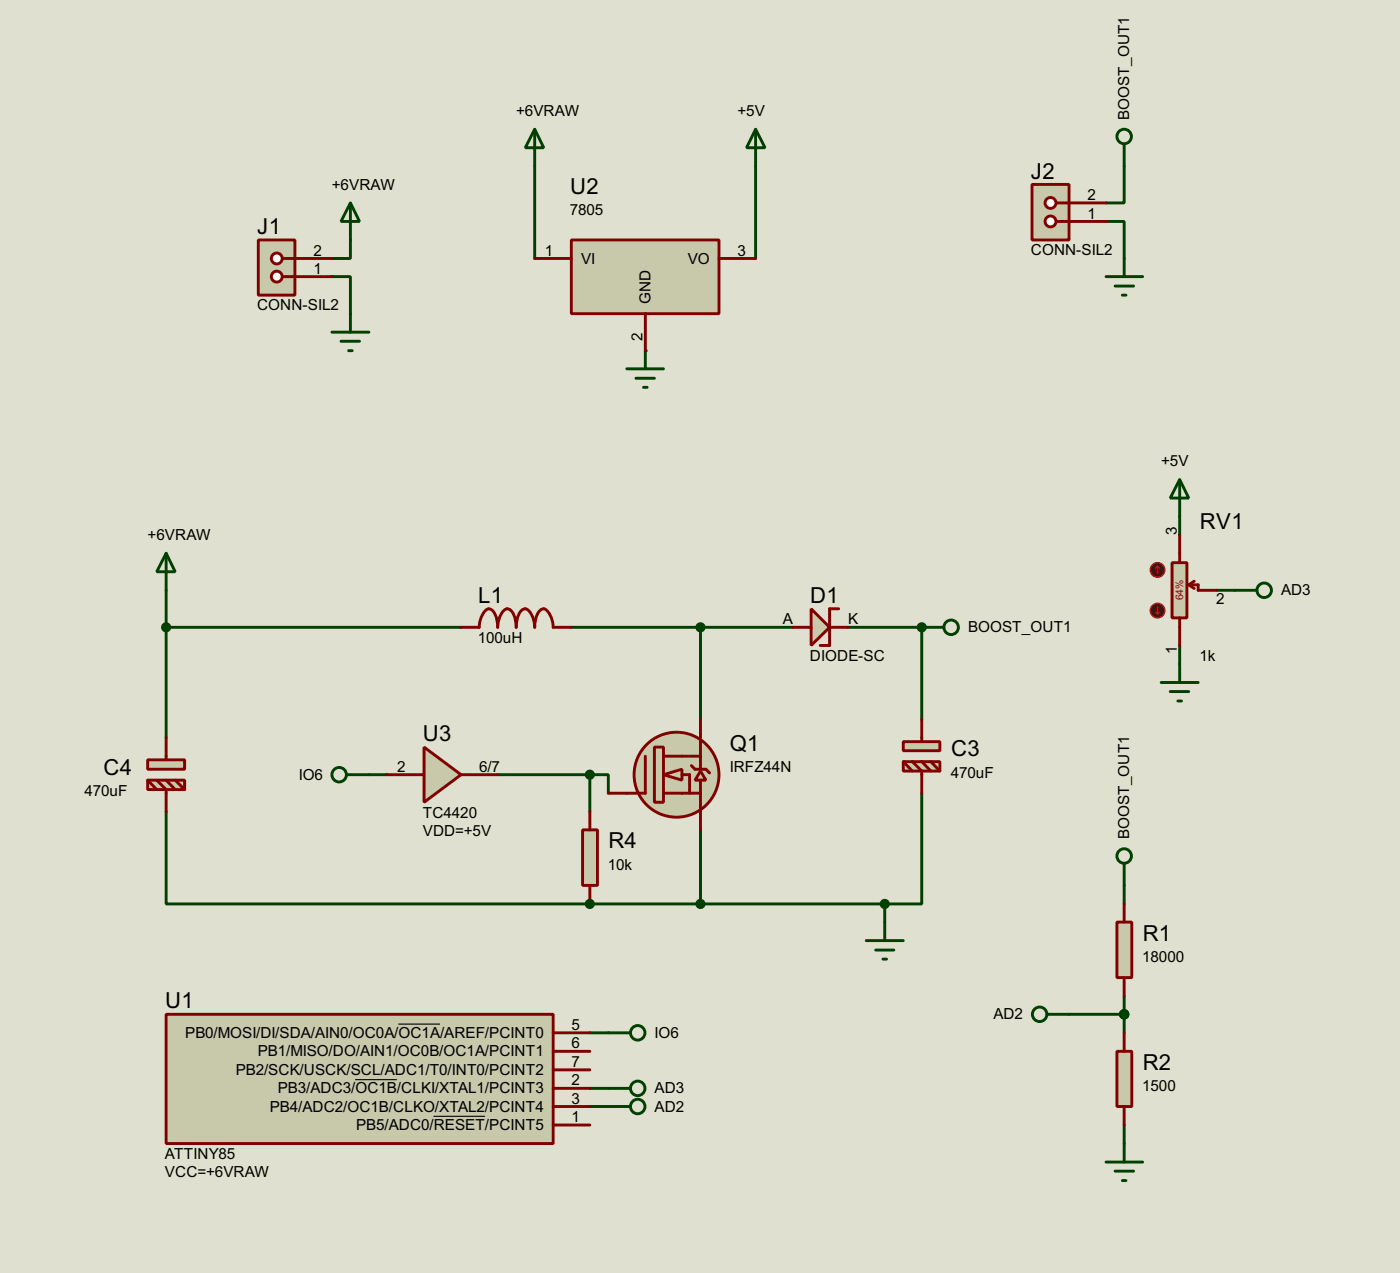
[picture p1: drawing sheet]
<svg xmlns="http://www.w3.org/2000/svg" width="193mm" height="175mm" viewBox="0 0 193 175" stroke-linecap="round" stroke-linejoin="round" font-family="sans-serif">
<path d="M0 0h193v175.3h-193z" fill="#e0e0d0"/>
<path d="M45.8 38.1h2.5v5.1M48.3 33.1v2.5h-2.5M162.6 71.2v2.5M162.6 88.9v2.6M167.7 81.3h2.5M155 155v2.5" fill="none" stroke="#004000" stroke-width=".4"/>
<circle cx="81.3" cy="124.5" r=".2" fill="#004000"/>
<path d="M22.9 111.8v12.7h73.7v-10.2M83.9 109.3v-2.6h-2.6v5.1" fill="none" stroke="#004000" stroke-width=".4"/>
<circle cx="155" cy="139.7" r=".2" fill="#004000"/>
<path d="M73.7 22.9v12.7" fill="none" stroke="#004000" stroke-width=".4"/>
<circle cx="89" cy="48.3" r=".2" fill="#004000"/>
<path d="M104.2 22.9v12.7M152.5 30.5h2.5v5.1M155 22.9v5.1h-2.5M81.3 149.9h2.6M81.3 152.4h2.6M81.3 142.3h2.6" fill="none" stroke="#004000" stroke-width=".4"/>
<circle cx="155" cy="139.7" r=".2" fill="#004000"/>
<path d="M155 139.7v2.6" fill="none" stroke="#004000" stroke-width=".4"/>
<circle cx="155" cy="139.7" r=".2" fill="#004000"/>
<path d="M155 137.2v2.5" fill="none" stroke="#004000" stroke-width=".4"/>
<circle cx="155" cy="139.7" r=".2" fill="#004000"/>
<path d="M22.9 86.4h40.7M22.9 81.3v20.3M78.8 86.4h30.5M96.6 86.4v12.7M116.9 86.4h10.2M50.9 106.7h2.5M68.6 106.7h12.7M147.4 139.7h7.6M155 122v2.5" fill="none" stroke="#004000" stroke-width=".4"/>
<circle cx="127.1" cy="86.4" r=".2" fill="#004000"/>
<path d="M127.1 86.4v12.7M127.1 109.3v15.2h-5.1M96.6 124.5h25.4M122 124.5v2.5" fill="none" stroke="#004000" stroke-width=".4"/>
<path d="M161.6 77.5h2v7.6h-2z" fill="#c8c8aa" stroke="#800000" stroke-width=".4"/>
<path d="M162.6 73.7v3.8M162.6 85.1v3.8M163.9 80.6l.7 .5M163.9 80.6h1.3v.7h2.5M164.6 80.1l-.7 .5" fill="none" stroke="#800000" stroke-width=".4"/>
<circle cx="159.5" cy="78.5" r="1" fill="#400000" stroke="#f00" stroke-width=".2"/>
<path d="M159.6 78l-.3 .3M159.6 78l.2 .3M159.6 78v1" fill="none" stroke="#f00" stroke-width=".2"/>
<circle cx="159.5" cy="84.1" r="1" fill="#400000" stroke="#f00" stroke-width=".2"/>
<path d="M159.3 84.4l.3 .2M159.6 83.6v1M159.8 84.4l-.2 .2" fill="none" stroke="#f00" stroke-width=".2"/>
<g fill="none" stroke="#004000" stroke-width=".4">
<path d="M162.6 66.1l1.3 2.5h-2.6zM162.6 66.1v5.1M160.1 94h5.1M161.3 95.3h2.6M162.4 96.6h.5M162.6 91.5v2.5M170.2 81.3h3.1M83.9 142.3h3M83.9 149.9h3M83.9 152.4h3"/>
<circle cx="174.2" cy="81.3" r="1"/>
<circle cx="87.9" cy="152.4" r="1"/>
<circle cx="87.9" cy="142.3" r="1"/>
<circle cx="87.9" cy="149.9" r="1"/>
</g>
<path d="M35.6 33.1h5.1v7.6h-5.1z" fill="#c8c8aa" stroke="#800000" stroke-width=".4"/>
<path d="M38.9 38.1h1.8" fill="none" stroke="#800000" stroke-width=".4"/>
<circle cx="38.1" cy="38.1" r=".75" fill="#feffff" stroke="#800000" stroke-width=".4"/>
<path d="M38.9 35.6h1.8" fill="none" stroke="#800000" stroke-width=".4"/>
<circle cx="38.1" cy="35.6" r=".75" fill="#feffff" stroke="#800000" stroke-width=".4"/>
<path d="M40.7 38.1h5.1M40.7 35.6h5.1M63.6 86.4h2.5a2.7 2.7 0 0 1 1.3-2.5 1.47 1.47 0 0 1 1 1.3l.2 1.2a3.3 3.3 0 0 1 1-2.5 .88 .88 0 0 1 1.2 .7l.3 1.2 .1 .6a3.2 3.2 0 0 1 .8-2.5 .9 .9 0 0 1 1.3 .7l.3 1.2 .1 .6a3.2 3.2 0 0 1 .9-2.5 .89 .89 0 0 1 1.2 .7l.4 1.2 .1 .6h2.5" fill="none" stroke="#800000" stroke-width=".4"/>
<path d="M48.3 28l1.3 2.5h-2.6zM48.3 28v5.1M45.8 45.8h5.1M47 47h2.6M48.1 48.3h.5M48.3 43.2v2.6" fill="none" stroke="#004000" stroke-width=".4"/>
<path d="M111.8 83.9l2.6 2.5-2.6 2.5z" fill="#c8c8aa" stroke="#800000" stroke-width=".4"/>
<path d="M109.3 86.4h2.5M114.4 86.4h2.5M115.6 83.9h-1.2v5h-1.3" fill="none" stroke="#800000" stroke-width=".4"/>
<g fill="#c8c8aa" stroke="#800000" stroke-width=".4">
<path d="M124.5 102.2h5.1v1.2h-5.1z"/>
<path d="M124.5 104.9h5.1v1.3h-5.1z"/>
</g>
<path d="M127.1 99.1v3.1M124.5 104.9l1.3 1.3M125.8 104.9l1.3 1.3v3.1M127.1 104.9l1.2 1.3M128.3 104.9l1.3 1.3" fill="none" stroke="#800000" stroke-width=".4"/>
<g fill="none" stroke="#004000" stroke-width=".4">
<path d="M22.9 76.2l1.3 2.6h-2.6zM22.9 76.2v5.1M47.8 106.7h3.1M119.4 129.6h5.1M120.7 130.9h2.5M121.7 132.1h.5M122 127v2.6"/>
<circle cx="46.7" cy="106.7" r="1"/>
</g>
<path d="M154 127h2v7.7h-2z" fill="#c8c8aa" stroke="#800000" stroke-width=".4"/>
<path d="M155 124.5v2.5M155 134.7v2.5" fill="none" stroke="#800000" stroke-width=".4"/>
<path d="M154 144.8h2v7.6h-2z" fill="#c8c8aa" stroke="#800000" stroke-width=".4"/>
<path d="M155 142.3v2.5M155 152.4v2.6" fill="none" stroke="#800000" stroke-width=".4"/>
<g fill="none" stroke="#004000" stroke-width=".4">
<path d="M144.3 139.7h3.1M155 157.5v2.6M152.5 160.1h5M153.7 161.3h2.6M154.7 162.6h.5"/>
<circle cx="143.3" cy="139.7" r="1"/>
</g>
<path d="M80.3 114.3h2.1v7.7h-2.1z" fill="#c8c8aa" stroke="#800000" stroke-width=".4"/>
<path d="M81.3 111.8v2.5M81.3 122v2.5" fill="none" stroke="#800000" stroke-width=".4"/>
<g fill="#c8c8aa" stroke="#800000" stroke-width=".4">
<path d="M20.4 104.7h5.1v1.3h-5.1z"/>
<path d="M20.4 107.5h5.1v1.3h-5.1z"/>
</g>
<path d="M20.4 107.5l1.2 1.3M21.6 107.5l1.3 1.3v3M22.9 101.6v3.1M22.9 107.5l1.3 1.3M24.2 107.5l1.3 1.3" fill="none" stroke="#800000" stroke-width=".4"/>
<circle cx="81.3" cy="124.5" r=".5" fill="#004000" stroke="#004000" stroke-width=".4"/>
<g fill="#c8c8aa" stroke="#800000" stroke-width=".4">
<path d="M91.5 106.7l2.5-.7v1.5z"/>
<circle cx="93.2" cy="106.7" r="5.9"/>
</g>
<path d="M90.2 102.9h1.3v7.6h-1.3z" fill="#c8c8aa" stroke="#800000" stroke-width=".4"/>
<path d="M89 104.2v5.1h-2.6M91.5 109.3h5.1M91.5 104.2h5.1M94 106.7h1.1v2.6" fill="none" stroke="#800000" stroke-width=".4"/>
<path d="M96.6 106.2l.7 1.3h-1.5z" fill="#c8c8aa" stroke="#800000" stroke-width=".4"/>
<path d="M96.6 99.1v2.5M83.9 109.3h2.5M95.3 105.5l.5 .5h1.5l.5 .5M96.6 101.9v4.1M96.6 107.5v6.8" fill="none" stroke="#800000" stroke-width=".4"/>
<g fill="#004000" stroke="#004000" stroke-width=".4">
<circle cx="81.3" cy="106.7" r=".5"/>
<circle cx="154.9" cy="139.7" r=".5"/>
<circle cx="96.5" cy="124.5" r=".5"/>
</g>
<path d="M73.7 17.8l1.3 2.6h-2.6zM73.7 17.8v5.1M86.4 50.8h5.1M87.7 52.1h2.5M88.7 53.4h.5M89 48.3v2.5" fill="none" stroke="#004000" stroke-width=".4"/>
<path d="M78.8 33.1h20.3v10.1h-20.3z" fill="#c8c8aa" stroke="#800000" stroke-width=".4"/>
<path d="M73.7 35.6h5.1M99.1 35.6h5.1M89 43.2v5.1" fill="none" stroke="#800000" stroke-width=".4"/>
<path d="M104.2 17.8l1.3 2.6h-2.6zM104.2 17.8v5.1" fill="none" stroke="#004000" stroke-width=".4"/>
<path d="M142.3 25.4h5.1v7.7h-5.1z" fill="#c8c8aa" stroke="#800000" stroke-width=".4"/>
<path d="M145.6 30.5h1.8" fill="none" stroke="#800000" stroke-width=".4"/>
<circle cx="144.8" cy="30.5" r=".75" fill="#feffff" stroke="#800000" stroke-width=".4"/>
<path d="M145.6 28h1.8" fill="none" stroke="#800000" stroke-width=".4"/>
<circle cx="144.8" cy="28" r=".75" fill="#feffff" stroke="#800000" stroke-width=".4"/>
<path d="M147.4 30.5h5.1M147.4 28h5.1" fill="none" stroke="#800000" stroke-width=".4"/>
<g fill="none" stroke="#004000" stroke-width=".4">
<path d="M155 19.9v3M152.5 38.1h5M153.7 39.4h2.6M155 35.6v2.5M154.7 40.7h.5M127.1 86.4h3"/>
<circle cx="154.9" cy="18.8" r="1"/>
<circle cx="131.1" cy="86.4" r="1"/>
</g>
<path d="M22.9 139.7h53.4v17.8h-53.4z" fill="#c8c8aa" stroke="#800000" stroke-width=".4"/>
<path d="M76.3 155h5M76.3 149.9h5M76.3 152.4h5M76.3 147.4h5M76.3 144.8h5M76.3 142.3h5" fill="none" stroke="#800000" stroke-width=".4"/>
<path d="M49 148.7h5.7M54.9 141.1h5.8M59.8 153.8h7.1" fill="none" stroke="#000" stroke-width=".15"/>
<g fill="#004000" stroke="#004000" stroke-width=".4">
<circle cx="154.9" cy="139.7" r=".5"/>
<circle cx="22.9" cy="86.4" r=".5"/>
<circle cx="96.5" cy="86.4" r=".5"/>
</g>
<g fill="none" stroke="#004000" stroke-width=".4">
<path d="M155 118.9v3.1"/>
<circle cx="154.9" cy="117.9" r="1"/>
</g>
<path d="M58.5 102.9l5.1 3.8-5.1 3.8z" fill="#c8c8aa" stroke="#800000" stroke-width=".4"/>
<path d="M53.4 106.7h5.1M63.6 106.7h5" fill="none" stroke="#800000" stroke-width=".4"/>
<g fill="#004000" stroke="#004000" stroke-width=".4">
<circle cx="127" cy="86.4" r=".5"/>
<circle cx="121.9" cy="124.5" r=".5"/>
</g>
<g font-size="3.4">
<text x="78.6" y="26.7">U2</text>
<text x="142.1" y="24.6">J2</text>
<text x="35.5" y="32.3">J1</text>
<text x="165.4" y="72.9">RV1</text>
<text x="65.9" y="83.1">L1</text>
<text x="111.7" y="83.1">D1</text>
<text x="14.3" y="106.7">C4</text>
<text x="58.3" y="102.1">U3</text>
<text x="100.6" y="103.4">Q1</text>
<text x="131.1" y="104.2">C3</text>
<text x="83.9" y="116.9">R4</text>
<text x="157.5" y="129.6">R1</text>
<text x="22.8" y="138.9">U1</text>
<text x="157.5" y="147.4">R2</text>
</g>
<g font-size="2.4">
<text x="71.2" y="15.9">+6VRAW</text>
<text x="101.7" y="15.9">+5V</text>
<text x="155.7" y="16.5" transform="rotate(-90 155.7 16.5)">BOOST_OUT1</text>
<text x="45.8" y="26.1">+6VRAW</text>
<text x="78.6" y="29.6">7805</text>
<text x="149.9" y="27.5">2</text>
<text x="43.2" y="35.2">2</text>
<text x="75.1" y="35.2">1</text>
<text x="101.7" y="35.2">3</text>
<text x="142.1" y="35.2">CONN-SIL2</text>
<text x="149.9" y="30.1">1</text>
<text x="43.2" y="37.7">1</text>
<text x="80.1" y="36.3">VI</text>
<text x="89.7" y="41.9" transform="rotate(-90 89.7 41.9)">GND</text>
<text x="94.8" y="36.3">VO</text>
<text x="35.4" y="42.7">CONN-SIL2</text>
<text x="88.5" y="46.9" transform="rotate(-90 88.5 46.9)">2</text>
<text x="160.1" y="64.2">+5V</text>
<text x="20.4" y="74.4">+6VRAW</text>
<text x="162.2" y="73.7" transform="rotate(-90 162.2 73.7)">3</text>
<text x="167.7" y="83.2">2</text>
<text x="176.6" y="82">AD3</text>
<text x="65.9" y="88.5">100uH</text>
<text x="107.9" y="86">A</text>
<text x="116.9" y="86">K</text>
<text x="133.4" y="87.1">BOOST_OUT1</text>
<text x="111.6" y="91">DIODE-SC</text>
<text x="162.2" y="90.1" transform="rotate(-90 162.2 90.1)">1</text>
<text x="165.4" y="91">1k</text>
<text x="41.2" y="107.4">IO6</text>
<text x="54.8" y="106.3">2</text>
<text x="66.1" y="106.3">6/7</text>
<text x="100.6" y="106.4">IRFZ44N</text>
<text x="131.1" y="107.2">470uF</text>
<text x="11.7" y="109.7">470uF</text>
<text x="58.3" y="112.6">TC4420</text>
<text x="58.3" y="115.2">VDD=+5V</text>
<text x="83.8" y="119.9">10k</text>
<text x="155.7" y="115.6" transform="rotate(-90 155.7 115.6)">BOOST_OUT1</text>
<text x="157.5" y="132.6">18000</text>
<text x="25.5" y="143">PB0/MOSI/DI/SDA/AIN0/OC0A/OC1A/AREF/PCINT0</text>
<text x="78.8" y="141.9">5</text>
<text x="90.2" y="143">IO6</text>
<text x="136.9" y="140.4">AD2</text>
<text x="32.5" y="148.1">PB2/SCK/USCK/SCL/ADC1/T0/INT0/PCINT2</text>
<text x="35.5" y="145.5">PB1/MISO/DO/AIN1/OC0B/OC1A/PCINT1</text>
<text x="78.8" y="149.5">2</text>
<text x="78.8" y="147">7</text>
<text x="78.8" y="144.4">6</text>
<text x="37.2" y="153.1">PB4/ADC2/OC1B/CLKO/XTAL2/PCINT4</text>
<text x="38.3" y="150.6">PB3/ADC3/OC1B/CLKI/XTAL1/PCINT3</text>
<text x="49.1" y="155.7">PB5/ADC0/RESET/PCINT5</text>
<text x="78.8" y="154.6">1</text>
<text x="78.8" y="152">3</text>
<text x="90.2" y="150.6">AD3</text>
<text x="90.2" y="153.1">AD2</text>
<text x="157.5" y="150.3">1500</text>
<text x="22.7" y="159.6">ATTINY85</text>
<text x="22.7" y="162.2">VCC=+6VRAW</text>
</g>
<text font-size="1.6" fill="#c00000" x="163.1" y="82.7" transform="rotate(-90 163.1 82.7)">64%</text>
</svg>
